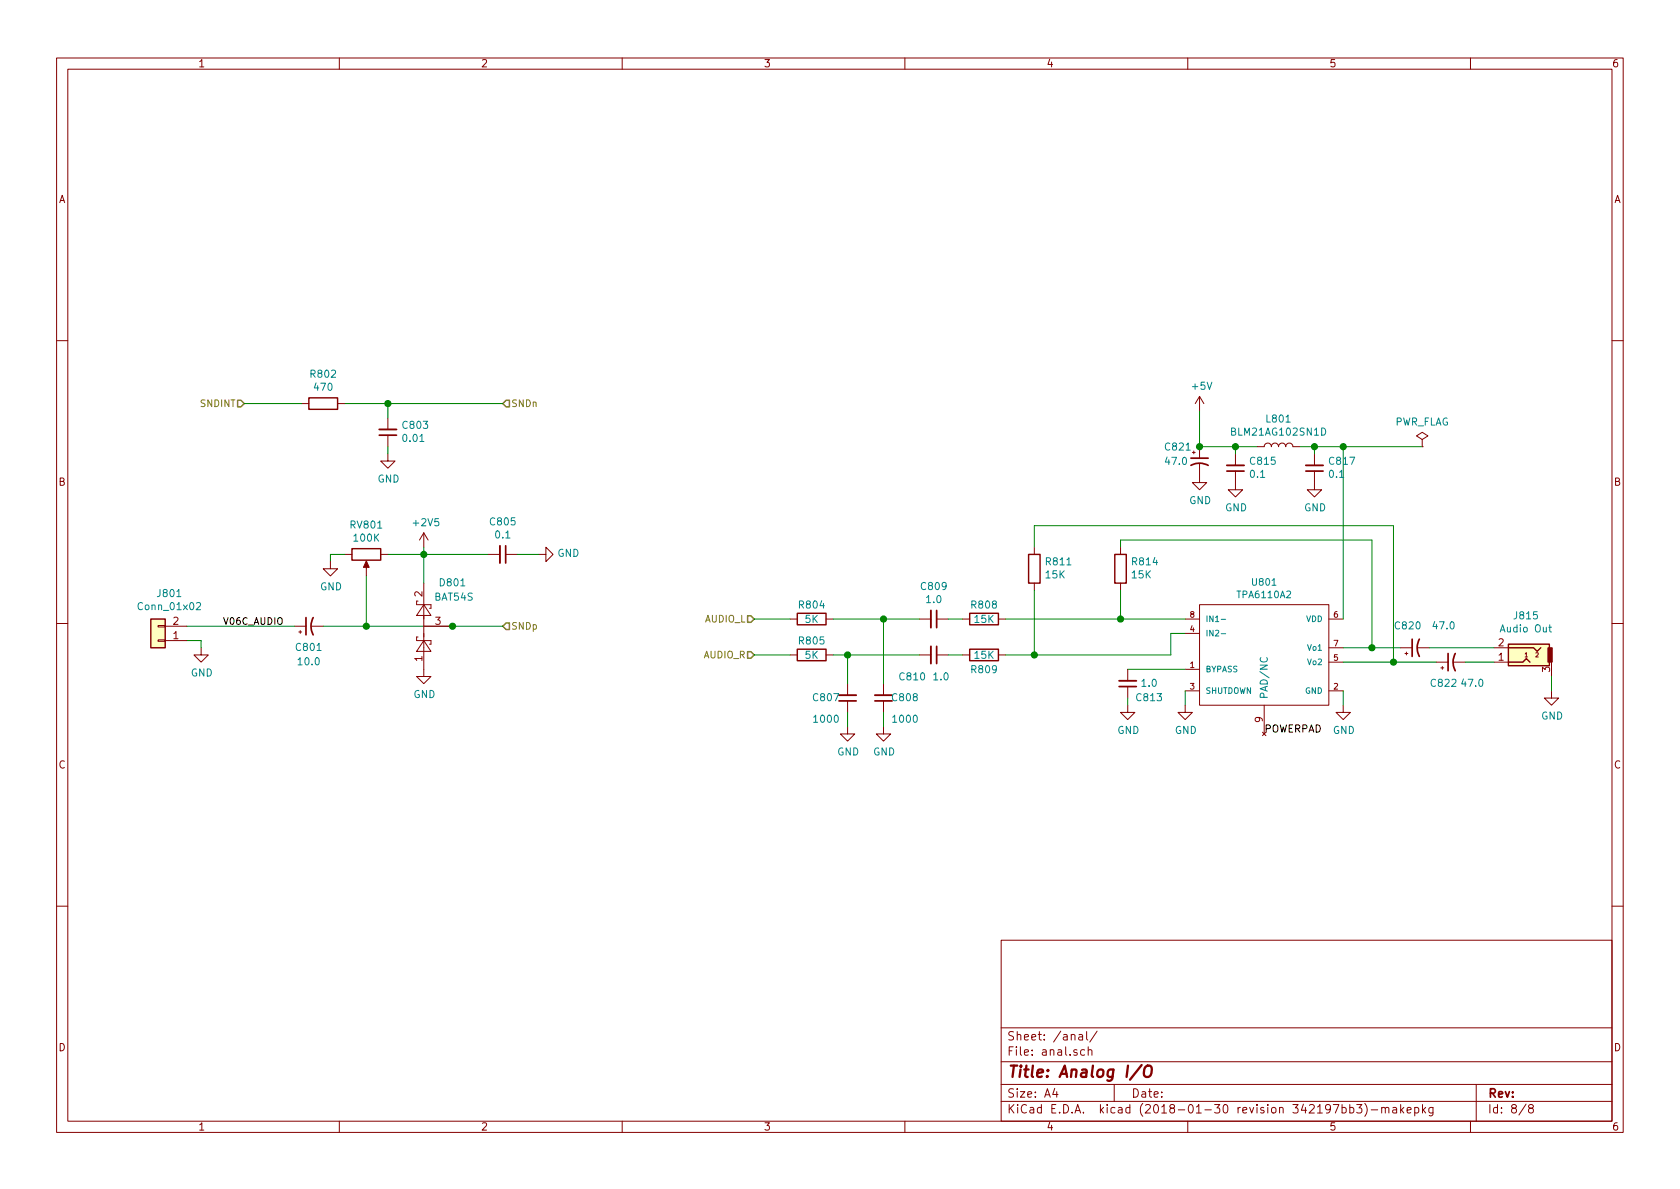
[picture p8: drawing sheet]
EESchema Schematic File Version 4
LIBS:shadok-cache
EELAYER 26 0
EELAYER END
$Descr A4 11693 8268
encoding utf-8
Sheet 8 8
Title "Analog I/O"
Date ""
Rev ""
Comp ""
Comment1 ""
Comment2 ""
Comment3 ""
Comment4 ""
$EndDescr
Text HLabel 1700 2800 0    47   Input ~ 0
SNDINT
Text HLabel 3500 4350 2    47   Input ~ 0
SNDp
Text HLabel 3500 2800 2    47   Input ~ 0
SNDn
Text HLabel 5250 4300 0    47   Input ~ 0
AUDIO_L
Text HLabel 5250 4550 0    47   Input ~ 0
AUDIO_R
$Comp
L device:R R802
U 1 1
P 2250 2800
F 0 "R802" V 2043 2800 50  0000 C CNN
F 1 "470" V 2134 2800 50  0000 C CNN
F 2 "Resistors_SMD:R_0805" V 2180 2800 50  0001 C CNN
F 3 "" H 2250 2800 50  0001 C CNN
	1    2250 2800
	0    1    1    0   
$EndComp
Wire Wire Line
	1700 2800 2100 2800
Wire Wire Line
	2400 2800 2700 2800
Wire Wire Line
	2700 2800 3500 2800
Connection ~ 2700 2800
$Comp
L device:POT RV801
U 1 1
P 2550 3850
F 0 "RV801" V 2343 3850 50  0000 C CNN
F 1 "100K" V 2434 3850 50  0000 C CNN
F 2 "Potentiometers:Potentiometer_Bourns_3296W_3-8Zoll_Inline_ScrewUp" H 2550 3850 50  0001 C CNN
F 3 "" H 2550 3850 50  0001 C CNN
	1    2550 3850
	0    1    1    0   
$EndComp
$Comp
L power:+2V5 #PWR0808
U 1 1
P 2950 3800
F 0 "#PWR0808" H 2950 3650 50  0001 C CNN
F 1 "+2V5" H 2965 3973 50  0000 C CNN
F 2 "" H 2950 3800 50  0001 C CNN
F 3 "" H 2950 3800 50  0001 C CNN
	1    2950 3800
	1    0    0    -1  
$EndComp
$Comp
L device:CP1_Small C801
U 1 1
P 2150 4350
F 0 "C801" V 2000 4350 50  0000 C CNN
F 1 "10.0" V 1900 4350 50  0000 C CNN
F 2 "Capacitors_Tantalum_SMD:CP_Tantalum_Case-B_EIA-3528-21_Reflow" H 2150 4350 50  0001 C CNN
F 3 "" H 2150 4350 50  0001 C CNN
	1    2150 4350
	0    -1   -1   0   
$EndComp
Wire Wire Line
	2550 4000 2550 4350
Wire Wire Line
	2250 4350 2550 4350
Wire Wire Line
	2550 4350 3150 4350
Connection ~ 2550 4350
$Comp
L diode:BAT54S D801
U 1 1
P 2950 4350
F 0 "D801" V 3250 4050 50  0000 L CNN
F 1 "BAT54S" V 3150 4000 50  0000 L CNN
F 2 "TO_SOT_Packages_SMD:SOT-23" H 3025 4475 50  0001 L CNN
F 3 "https://www.diodes.com/assets/Datasheets/ds11005.pdf" H 2830 4350 50  0001 C CNN
	1    2950 4350
	0    -1   -1   0   
$EndComp
Connection ~ 3150 4350
Wire Wire Line
	3150 4350 3500 4350
Wire Wire Line
	2700 3850 2950 3850
Wire Wire Line
	2950 3850 2950 3800
Wire Wire Line
	2950 3850 2950 4050
Connection ~ 2950 3850
Wire Wire Line
	2400 3850 2300 3850
Wire Wire Line
	2300 3850 2300 3900
$Comp
L power:GND #PWR0806
U 1 1
P 2700 3150
F 0 "#PWR0806" H 2700 2900 50  0001 C CNN
F 1 "GND" H 2705 2977 50  0000 C CNN
F 2 "" H 2700 3150 50  0001 C CNN
F 3 "" H 2700 3150 50  0001 C CNN
	1    2700 3150
	1    0    0    -1  
$EndComp
$Comp
L power:GND #PWR0804
U 1 1
P 2300 3900
F 0 "#PWR0804" H 2300 3650 50  0001 C CNN
F 1 "GND" H 2305 3727 50  0000 C CNN
F 2 "" H 2300 3900 50  0001 C CNN
F 3 "" H 2300 3900 50  0001 C CNN
	1    2300 3900
	1    0    0    -1  
$EndComp
$Comp
L power:GND #PWR0809
U 1 1
P 2950 4650
F 0 "#PWR0809" H 2950 4400 50  0001 C CNN
F 1 "GND" H 2955 4477 50  0000 C CNN
F 2 "" H 2950 4650 50  0001 C CNN
F 3 "" H 2950 4650 50  0001 C CNN
	1    2950 4650
	1    0    0    -1  
$EndComp
Text Label 1550 4350 0    47   ~ 0
V06C_AUDIO
$Comp
L tpa6110a2:TPA6110A2 U801
U 1 1
P 8800 4550
F 0 "U801" H 8800 5059 47  0000 C CNN
F 1 "TPA6110A2" H 8800 4972 47  0000 C CNN
F 2 "Housings_SSOP:MSOP-8-1EP_3x3mm_Pitch0.65mm" H 8800 4550 47  0001 C CNN
F 3 "" H 8800 4550 47  0001 C CNN
	1    8800 4550
	1    0    0    -1  
$EndComp
$Comp
L device:C_Small C809
U 1 1
P 6500 4300
F 0 "C809" V 6271 4300 50  0000 C CNN
F 1 "1.0" V 6362 4300 50  0000 C CNN
F 2 "Capacitors_SMD:C_0805" H 6500 4300 50  0001 C CNN
F 3 "" H 6500 4300 50  0001 C CNN
	1    6500 4300
	0    1    1    0   
$EndComp
Wire Wire Line
	8250 4650 7850 4650
$Comp
L power:GND #PWR0820
U 1 1
P 7850 4900
F 0 "#PWR0820" H 7850 4650 50  0001 C CNN
F 1 "GND" H 7855 4727 50  0000 C CNN
F 2 "" H 7850 4900 50  0001 C CNN
F 3 "" H 7850 4900 50  0001 C CNN
	1    7850 4900
	1    0    0    -1  
$EndComp
Wire Wire Line
	8250 4900 8250 4800
$Comp
L power:GND #PWR0822
U 1 1
P 8250 4900
F 0 "#PWR0822" H 8250 4650 50  0001 C CNN
F 1 "GND" H 8255 4727 50  0000 C CNN
F 2 "" H 8250 4900 50  0001 C CNN
F 3 "" H 8250 4900 50  0001 C CNN
	1    8250 4900
	1    0    0    -1  
$EndComp
$Comp
L power:GND #PWR0828
U 1 1
P 9350 4900
F 0 "#PWR0828" H 9350 4650 50  0001 C CNN
F 1 "GND" H 9355 4727 50  0000 C CNN
F 2 "" H 9350 4900 50  0001 C CNN
F 3 "" H 9350 4900 50  0001 C CNN
	1    9350 4900
	1    0    0    -1  
$EndComp
Wire Wire Line
	9350 4800 9350 4900
$Comp
L device:C_Small C810
U 1 1
P 6500 4550
F 0 "C810" V 6650 4400 50  0000 C CNN
F 1 "1.0" V 6650 4600 50  0000 C CNN
F 2 "Capacitors_SMD:C_0805" H 6500 4550 50  0001 C CNN
F 3 "" H 6500 4550 50  0001 C CNN
	1    6500 4550
	0    1    1    0   
$EndComp
$Comp
L device:R R808
U 1 1
P 6850 4300
F 0 "R808" V 6750 4300 50  0000 C CNN
F 1 "15K" V 6850 4300 50  0000 C CNN
F 2 "Resistors_SMD:R_0805" V 6780 4300 50  0001 C CNN
F 3 "" H 6850 4300 50  0001 C CNN
	1    6850 4300
	0    1    1    0   
$EndComp
Wire Wire Line
	6600 4300 6700 4300
$Comp
L device:R R811
U 1 1
P 7200 3950
F 0 "R811" H 7130 3904 50  0000 R CNN
F 1 "15K" H 7130 3995 50  0000 R CNN
F 2 "Resistors_SMD:R_0805" V 7130 3950 50  0001 C CNN
F 3 "" H 7200 3950 50  0001 C CNN
	1    7200 3950
	-1   0    0    1   
$EndComp
$Comp
L device:R R814
U 1 1
P 7800 3950
F 0 "R814" H 7730 3904 50  0000 R CNN
F 1 "15K" H 7730 3995 50  0000 R CNN
F 2 "Resistors_SMD:R_0805" V 7730 3950 50  0001 C CNN
F 3 "" H 7800 3950 50  0001 C CNN
	1    7800 3950
	-1   0    0    1   
$EndComp
Wire Wire Line
	9350 4500 9550 4500
Wire Wire Line
	9350 4600 9700 4600
Wire Wire Line
	9550 4500 9550 3750
Wire Wire Line
	7800 3750 7800 3800
Connection ~ 9550 4500
Wire Wire Line
	9550 4500 9750 4500
Wire Wire Line
	9700 4600 9700 3650
Wire Wire Line
	9700 3650 7200 3650
Connection ~ 9700 4600
Wire Wire Line
	9700 4600 10000 4600
$Comp
L device:R R809
U 1 1
P 6850 4550
F 0 "R809" V 6950 4550 50  0000 C CNN
F 1 "15K" V 6850 4550 50  0000 C CNN
F 2 "Resistors_SMD:R_0805" V 6780 4550 50  0001 C CNN
F 3 "" H 6850 4550 50  0001 C CNN
	1    6850 4550
	0    1    1    0   
$EndComp
Wire Wire Line
	6600 4550 6700 4550
Wire Wire Line
	7000 4300 7800 4300
Wire Wire Line
	7000 4550 7200 4550
Wire Wire Line
	8150 4550 8150 4400
Wire Wire Line
	8150 4400 8250 4400
$Comp
L device:C_Small C813
U 1 1
P 7850 4750
F 0 "C813" H 7700 4850 50  0000 C CNN
F 1 "1.0" H 7700 4750 50  0000 C CNN
F 2 "Capacitors_SMD:C_0805" H 7850 4750 50  0001 C CNN
F 3 "" H 7850 4750 50  0001 C CNN
	1    7850 4750
	-1   0    0    1   
$EndComp
Connection ~ 7800 4300
Wire Wire Line
	7800 4300 8250 4300
Connection ~ 7200 4550
Wire Wire Line
	7200 4550 8150 4550
Wire Wire Line
	9350 4300 9350 3100
$Comp
L device:C_Small C817
U 1 1
P 9150 3250
F 0 "C817" H 9058 3204 50  0000 R CNN
F 1 "0.1" H 9058 3295 50  0000 R CNN
F 2 "Capacitors_SMD:C_0603" H 9150 3250 50  0001 C CNN
F 3 "" H 9150 3250 50  0001 C CNN
	1    9150 3250
	-1   0    0    1   
$EndComp
$Comp
L device:CP1_Small C821
U 1 1
P 8350 3200
F 0 "C821" H 8100 3300 50  0000 L CNN
F 1 "47.0" H 8100 3200 50  0000 L CNN
F 2 "Capacitors_Tantalum_SMD:CP_Tantalum_Case-D_EIA-7343-31_Reflow" H 8350 3200 50  0001 C CNN
F 3 "" H 8350 3200 50  0001 C CNN
	1    8350 3200
	1    0    0    -1  
$EndComp
$Comp
L power:GND #PWR0827
U 1 1
P 9150 3350
F 0 "#PWR0827" H 9150 3100 50  0001 C CNN
F 1 "GND" H 9155 3177 50  0000 C CNN
F 2 "" H 9150 3350 50  0001 C CNN
F 3 "" H 9150 3350 50  0001 C CNN
	1    9150 3350
	1    0    0    -1  
$EndComp
$Comp
L power:GND #PWR0831
U 1 1
P 8350 3300
F 0 "#PWR0831" H 8350 3050 50  0001 C CNN
F 1 "GND" H 8355 3127 50  0000 C CNN
F 2 "" H 8350 3300 50  0001 C CNN
F 3 "" H 8350 3300 50  0001 C CNN
	1    8350 3300
	1    0    0    -1  
$EndComp
$Comp
L device:CP1_Small C820
U 1 1
P 9850 4500
F 0 "C820" V 10000 4550 50  0000 C CNN
F 1 "47.0" V 10000 4300 50  0000 C CNN
F 2 "Capacitors_Tantalum_SMD:CP_Tantalum_Case-B_EIA-3528-21_Reflow" H 9850 4500 50  0001 C CNN
F 3 "" H 9850 4500 50  0001 C CNN
	1    9850 4500
	0    -1   -1   0   
$EndComp
$Comp
L device:CP1_Small C822
U 1 1
P 10100 4600
F 0 "C822" V 9950 4650 50  0000 C CNN
F 1 "47.0" V 9950 4450 50  0000 C CNN
F 2 "Capacitors_Tantalum_SMD:CP_Tantalum_Case-B_EIA-3528-21_Reflow" H 10100 4600 50  0001 C CNN
F 3 "" H 10100 4600 50  0001 C CNN
	1    10100 4600
	0    -1   -1   0   
$EndComp
$Comp
L device:R R804
U 1 1
P 5650 4300
F 0 "R804" V 5550 4300 50  0000 C CNN
F 1 "5K" V 5650 4300 50  0000 C CNN
F 2 "Resistors_SMD:R_0805" V 5580 4300 50  0001 C CNN
F 3 "" H 5650 4300 50  0001 C CNN
	1    5650 4300
	0    1    1    0   
$EndComp
$Comp
L device:R R805
U 1 1
P 5650 4550
F 0 "R805" V 5550 4550 50  0000 C CNN
F 1 "5K" V 5650 4550 50  0000 C CNN
F 2 "Resistors_SMD:R_0805" V 5580 4550 50  0001 C CNN
F 3 "" H 5650 4550 50  0001 C CNN
	1    5650 4550
	0    1    1    0   
$EndComp
$Comp
L device:C_Small C807
U 1 1
P 5900 4850
F 0 "C807" H 6050 4850 50  0000 C CNN
F 1 "1000" H 6050 5000 50  0000 C CNN
F 2 "Capacitors_SMD:C_0805" H 5900 4850 50  0001 C CNN
F 3 "" H 5900 4850 50  0001 C CNN
	1    5900 4850
	-1   0    0    1   
$EndComp
Wire Wire Line
	5800 4550 5900 4550
Wire Wire Line
	5900 4750 5900 4550
Connection ~ 5900 4550
Wire Wire Line
	5900 4550 6400 4550
$Comp
L device:C_Small C808
U 1 1
P 6150 4850
F 0 "C808" H 6000 4850 50  0000 C CNN
F 1 "1000" H 6000 5000 50  0000 C CNN
F 2 "Capacitors_SMD:C_0805" H 6150 4850 50  0001 C CNN
F 3 "" H 6150 4850 50  0001 C CNN
	1    6150 4850
	-1   0    0    1   
$EndComp
Wire Wire Line
	6150 4750 6150 4300
Connection ~ 6150 4300
Wire Wire Line
	6150 4300 6400 4300
Wire Wire Line
	5800 4300 6150 4300
$Comp
L power:GND #PWR0814
U 1 1
P 5900 5050
F 0 "#PWR0814" H 5900 4800 50  0001 C CNN
F 1 "GND" H 5905 4877 50  0000 C CNN
F 2 "" H 5900 5050 50  0001 C CNN
F 3 "" H 5900 5050 50  0001 C CNN
	1    5900 5050
	1    0    0    -1  
$EndComp
Wire Wire Line
	5900 4950 5900 5050
$Comp
L power:GND #PWR0815
U 1 1
P 6150 5050
F 0 "#PWR0815" H 6150 4800 50  0001 C CNN
F 1 "GND" H 6155 4877 50  0000 C CNN
F 2 "" H 6150 5050 50  0001 C CNN
F 3 "" H 6150 5050 50  0001 C CNN
	1    6150 5050
	1    0    0    -1  
$EndComp
Wire Wire Line
	6150 4950 6150 5050
Wire Wire Line
	5250 4300 5500 4300
Wire Wire Line
	5500 4550 5250 4550
$Comp
L conn:Audio-Jack-3 J815
U 1 1
P 10600 4600
F 0 "J815" H 10577 4925 50  0000 C CNN
F 1 "Audio Out" H 10577 4834 50  0000 C CNN
F 2 "jack-3:ST-215N-04" H 10850 4700 50  0001 C CNN
F 3 "~" H 10850 4700 50  0001 C CNN
	1    10600 4600
	-1   0    0    -1  
$EndComp
Wire Wire Line
	9950 4500 10400 4500
Wire Wire Line
	10200 4600 10400 4600
$Comp
L power:GND #PWR0833
U 1 1
P 10800 4800
F 0 "#PWR0833" H 10800 4550 50  0001 C CNN
F 1 "GND" H 10805 4627 50  0000 C CNN
F 2 "" H 10800 4800 50  0001 C CNN
F 3 "" H 10800 4800 50  0001 C CNN
	1    10800 4800
	1    0    0    -1  
$EndComp
Wire Wire Line
	10800 4700 10800 4800
$Comp
L device:L L801
U 1 1
P 8900 3100
F 0 "L801" V 9090 3100 50  0000 C CNN
F 1 "BLM21AG102SN1D" V 8999 3100 50  0000 C CNN
F 2 "Resistors_SMD:R_0805" H 8900 3100 50  0001 C CNN
F 3 "" H 8900 3100 50  0001 C CNN
	1    8900 3100
	0    -1   -1   0   
$EndComp
$Comp
L power:+5V #PWR0823
U 1 1
P 8350 2850
F 0 "#PWR0823" H 8350 2700 50  0001 C CNN
F 1 "+5V" H 8365 3023 50  0000 C CNN
F 2 "" H 8350 2850 50  0001 C CNN
F 3 "" H 8350 2850 50  0001 C CNN
	1    8350 2850
	1    0    0    -1  
$EndComp
Wire Wire Line
	8350 2850 8350 3100
Wire Wire Line
	1300 4350 2050 4350
$Comp
L power:GND #PWR0802
U 1 1
P 1400 4500
F 0 "#PWR0802" H 1400 4250 50  0001 C CNN
F 1 "GND" H 1405 4327 50  0000 C CNN
F 2 "" H 1400 4500 50  0001 C CNN
F 3 "" H 1400 4500 50  0001 C CNN
	1    1400 4500
	1    0    0    -1  
$EndComp
Wire Wire Line
	2950 3850 3400 3850
$Comp
L power:GND #PWR0812
U 1 1
P 3750 3850
F 0 "#PWR0812" H 3750 3600 50  0001 C CNN
F 1 "GND" V 3755 3722 50  0000 R CNN
F 2 "" H 3750 3850 50  0001 C CNN
F 3 "" H 3750 3850 50  0001 C CNN
	1    3750 3850
	0    -1   -1   0   
$EndComp
Wire Wire Line
	9050 3100 9150 3100
Connection ~ 9350 3100
Wire Wire Line
	8350 3100 8600 3100
$Comp
L device:C_Small C815
U 1 1
P 8600 3250
F 0 "C815" H 8508 3204 50  0000 R CNN
F 1 "0.1" H 8508 3295 50  0000 R CNN
F 2 "Capacitors_SMD:C_0603" H 8600 3250 50  0001 C CNN
F 3 "" H 8600 3250 50  0001 C CNN
	1    8600 3250
	-1   0    0    1   
$EndComp
Wire Wire Line
	8600 3150 8600 3100
Connection ~ 8600 3100
Wire Wire Line
	8600 3100 8750 3100
$Comp
L power:GND #PWR0824
U 1 1
P 8600 3350
F 0 "#PWR0824" H 8600 3100 50  0001 C CNN
F 1 "GND" H 8605 3177 50  0000 C CNN
F 2 "" H 8600 3350 50  0001 C CNN
F 3 "" H 8600 3350 50  0001 C CNN
	1    8600 3350
	1    0    0    -1  
$EndComp
Wire Wire Line
	9350 3100 9900 3100
Wire Wire Line
	9150 3150 9150 3100
Connection ~ 9150 3100
Wire Wire Line
	9150 3100 9350 3100
$Comp
L device:C_Small C805
U 1 1
P 3500 3850
F 0 "C805" V 3271 3850 50  0000 C CNN
F 1 "0.1" V 3362 3850 50  0000 C CNN
F 2 "Capacitors_SMD:C_0603" H 3500 3850 50  0001 C CNN
F 3 "" H 3500 3850 50  0001 C CNN
	1    3500 3850
	0    1    1    0   
$EndComp
Wire Wire Line
	3600 3850 3750 3850
$Comp
L device:C_Small C803
U 1 1
P 2700 3000
F 0 "C803" H 2608 2954 50  0000 R CNN
F 1 "0.01" H 2608 3045 50  0000 R CNN
F 2 "Capacitors_SMD:C_0603" H 2700 3000 50  0001 C CNN
F 3 "" H 2700 3000 50  0001 C CNN
	1    2700 3000
	-1   0    0    1   
$EndComp
Wire Wire Line
	2700 2800 2700 2900
Wire Wire Line
	2700 3100 2700 3150
$Comp
L power:PWR_FLAG #FLG06
U 1 1
P 9900 3100
F 0 "#FLG06" H 9900 3175 50  0001 C CNN
F 1 "PWR_FLAG" H 9900 3274 50  0000 C CNN
F 2 "" H 9900 3100 50  0001 C CNN
F 3 "" H 9900 3100 50  0001 C CNN
	1    9900 3100
	1    0    0    -1  
$EndComp
Wire Wire Line
	1400 4450 1300 4450
Wire Wire Line
	1400 4450 1400 4500
$Comp
L conn:Conn_01x02 J801
U 1 1
P 1100 4450
F 0 "J801" H 1020 4125 50  0000 C CNN
F 1 "Conn_01x02" H 1020 4216 50  0000 C CNN
F 2 "Socket_Strips:Socket_Strip_Angled_2x01" H 1100 4450 50  0001 C CNN
F 3 "~" H 1100 4450 50  0001 C CNN
	1    1100 4450
	-1   0    0    1   
$EndComp
Connection ~ 8350 3100
Wire Wire Line
	7850 4850 7850 4900
Text Label 8800 5100 0    50   ~ 0
POWERPAD
Wire Wire Line
	7800 3750 9550 3750
Wire Wire Line
	7200 3650 7200 3800
Wire Wire Line
	7800 4100 7800 4300
Wire Wire Line
	7200 4100 7200 4550
$EndSCHEMATC
